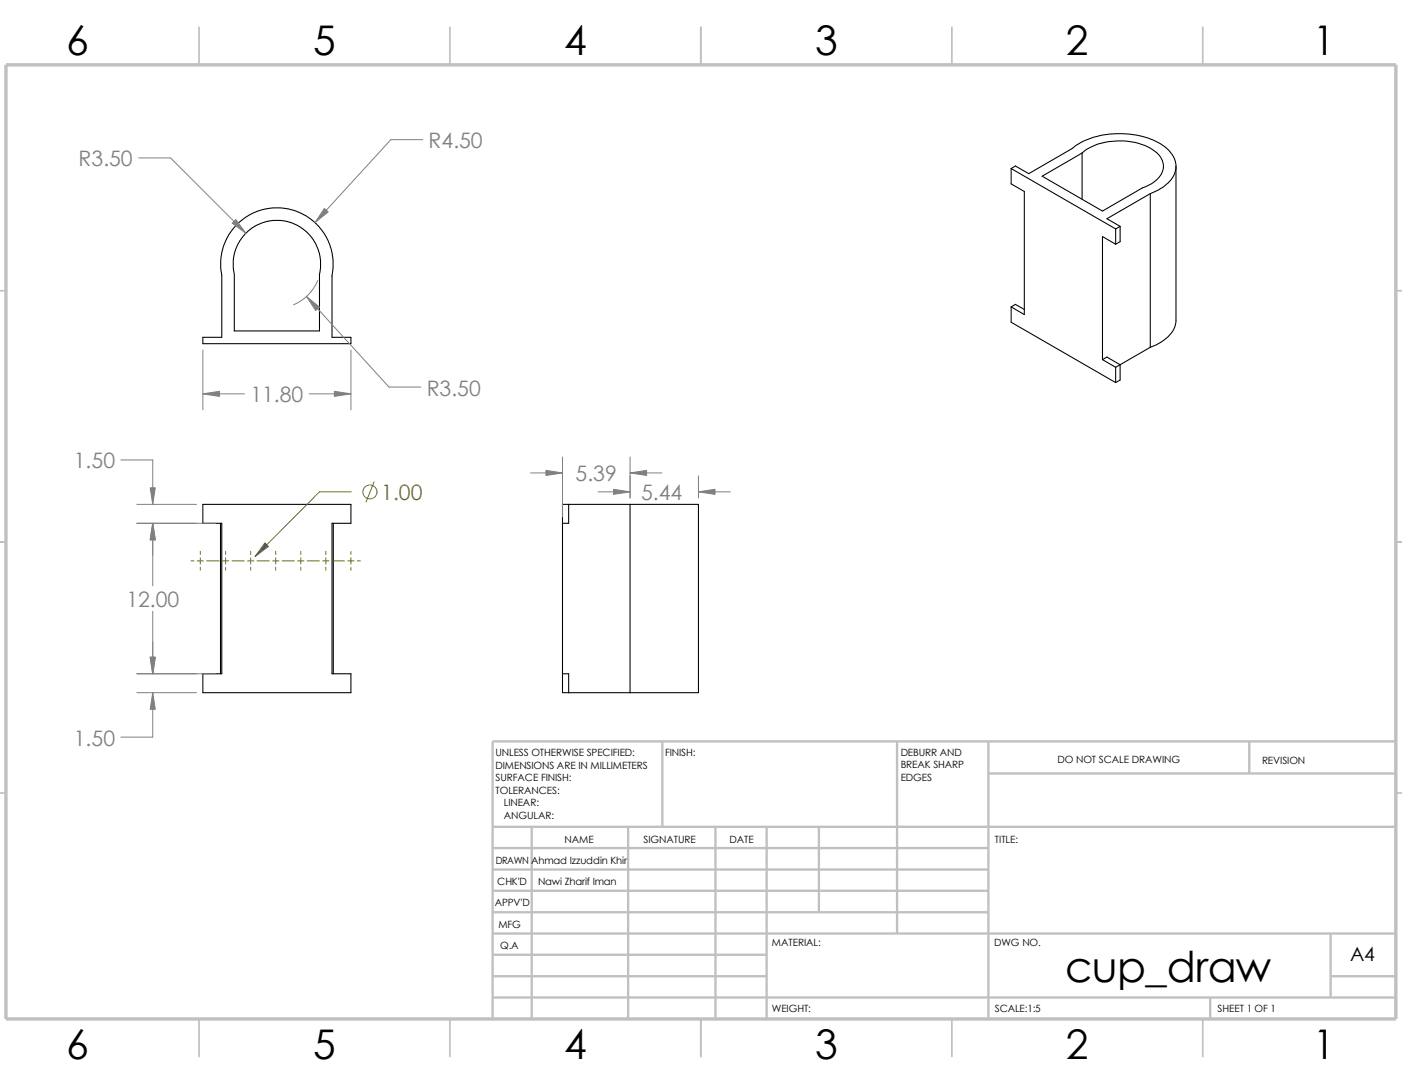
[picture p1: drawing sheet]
<svg xmlns="http://www.w3.org/2000/svg" width="279mm" height="216mm" viewBox="0 0 279 216" stroke-linecap="round" stroke-linejoin="round" font-family="sans-serif">
<g fill="none" stroke="#c0c0c0" stroke-width=".34">
<path d="M39.7 5.4v7.5M89.7 5.4v7.5M139.7 5.4v7.5M189.7 5.4v7.5M239.7 5.4v7.5M-.1 57.9h1.3M278.2 57.9h1.2M-.1 107.9h1.3M278.2 107.9h1.2M-.1 157.9h1.3M278.2 157.9h1.2M39.7 202.9v7.5"/>
<path d="M89.7 202.9v7.5M139.7 202.9v7.5M189.7 202.9v7.5M239.7 202.9v7.5"/>
</g>
<g fill="none" stroke="#c0c0c0" stroke-width=".47">
<path d="M132 147.7v17M178.8 147.7v38.2M197 154.1h81.2M197 147.7v55.2M249 147.7v6.4M278.2 147.7h-180v55.2M98.2 168.9h98.8M98.2 173.2h98.8M98.2 164.7h180M98.2 177.4h98.8M106 164.7v38.2M125.2 164.7v38.2"/>
<path d="M142.6 164.7v38.2M152.8 164.7v38.2M163.2 164.7v17M98.2 190.2h54.6M98.2 194.4h54.6M98.2 185.9h180M98.2 198.7h180M98.2 181.7h98.8M241.2 198.7v4.2M265.2 194.4h13M265.2 185.9v12.8"/>
</g>
<path d="M1.2 12.9h277v190h-277z" fill="none" stroke="#c0c0c0" stroke-width=".68" stroke-linecap="butt"/>
<g fill="none" stroke="#000" stroke-width=".21">
<path d="M201.5 33.6l.9-.5 2.6 1.5 8.7-5a14.8 14.8 0 0 1 10.7-2.9 12.2 12.2 0 0 1 9 3.9 4.2 4.2 0 0 1-.9 6.1l-1.7 1.2-1.6 .7M201.5 33.6l20.8 12M201.5 33.6v3l2.6 1.5v24.6l-2.6-1.6M207.7 35.1l7.9-4.6a12.1 12.1 0 0 1 9.5-2.3 9.1 9.1 0 0 1 6.2 3.1 3.6 3.6 0 0 1-1.5 5.1l-2.1 1-8 4.6zM215.6 30.5v9.2M229.2 38.6l-8.6 5 2.6 1.5M229.2 38.6v30.6M234.4 33.1v30.7a5.7 5.7 0 0 1-3.6 4.7l-1.6 .7M44.2 54.9l-.2-1.5v-1.6l.2-1.6 .5-1.5 1.1-2.3 1.4-1.7 1.2-1 1.4-.9 1.3-.7 1.8-.5 1.5-.2h1.6l1.5 .2 2.7 1 1.2 .7 2 1.7 1.6 2.2 1 2.5 .4 2.1v1.6l-.2 1.4v12.4h3.7v1.3h-29.5v-1.3h3.8v-12.3M46.7 54.7l-.2-1.3v-1.6l.4-2.1 .6-1.2 .6-1 .8-1 1.5-1.2 2-1 2-.4h1.6l1.3 .2 2.6 1.2 1.4 1 1.2 1.5 1 2 .3 1.4 .1 2.2-.2 1.2v11.3h-17v-11.2M222.3 45.6v3M222.3 48.6l-2.6-1.5v24.5"/>
<path d="M223.2 45.1l-.9 .5M223.2 45.1v3l-.9 .5M201.5 61.1v3.1l20.8 12M201.5 61.1l.9-.5 1.7 1M219.7 71.6l2.6 1.6M219.7 71.6l.9-.5 2.6 1.5M222.3 73.2v3M223.2 72.6v3.1l-.9 .5M223.2 72.6l-.9 .6M229.2 69.2l-6 3.4M40.4 100.5h29.5v3.7h-3.7v30h3.7v3.8h-29.5v-3.8h3.8v-30h-3.8zM43.9 104.2v30"/>
<path d="M66.4 104.2v30M113.3 100.5v3.7h-1.2M125.6 100.5h13.6v37.5h-13.6M125.6 100.5h-13.5v37.5h13.5M125.6 100.5v37.5M112.1 134.2h1.2v3.8"/>
</g>
<g fill="none" stroke="#808080" stroke-width=".2">
<path d="M27.6 31.5h6.4l15 14.9M84.2 27.8h-6.3l-15.1 16.5M61.1 59.1l16.4 18h6.4M63.3 55.9a8.9 8.9 0 0 1-4.8 4.8M40.4 78.4h8.3M40.4 69.7v11.9M61.6 78.4h8.3M69.9 69.7v11.9M24.1 91.6h6.3v8.9M105.7 94.2h6.4M112.1 91v12M119.2 98h6.4"/>
<path d="M125.6 91v8.2M125.6 94.2h6.3M139.2 94.8v4.4M139.2 98h6.3M27.3 100.5h11.9M27.3 104.2h15.6M30.4 104.2v12.5M27.3 134.2h15.6M27.3 138h11.9M30.4 121.8v12.4M30.4 138v8.8h-6.3"/>
</g>
<g fill="#808080" stroke="#808080" stroke-width=".2">
<path d="M122.3 97.5l3.3 .5-3.3 .5z"/>
<path d="M139.2 98l3.3-.5v1z"/>
<path d="M108.8 93.7l3.3 .5-3.3 .5z"/>
<path d="M125.6 94.2l3.3-.5v1z"/>
<path d="M29.9 97.2h1l-.5 3.3z"/>
<path d="M30.4 104.2l.5 3.3h-1z"/>
<path d="M29.9 130.9h1l-.5 3.3z"/>
<path d="M30.4 138l.5 3.3h-1z"/>
<path d="M64.6 41.5l.8 .7-2.6 2.1z"/>
<path d="M61.1 59.1l2.6 2.1-.8 .6z"/>
<path d="M66.6 77.9l3.3 .5-3.3 .6z"/>
<path d="M40.4 78.4l3.3-.5v1.1z"/>
<path d="M46.3 44.4l.7-.7 2 2.7z"/>
</g>
<g fill="none" stroke="#808000" stroke-width=".2">
<path d="M70 98h-6.3l-12.9 12.8M74.5 96l-1.6 4M38.1 111.7h.6M39.3 111.7h1.3M39.9 109.8v.6M39.9 111.1v1.3M39.9 113v.6M41.2 111.7h2.5M44.3 111.7h1.3M45 109.8v.6M45 111.1v1.3M45 113v.6"/>
<path d="M46.2 111.7h2.5M49.3 111.7h1.3M50 109.8v.6M50 111.1v1.3M50 113v.6M51.2 111.7h2.5M54.3 111.7h1.3M54.9 109.8v.6M54.9 111.1v1.3M54.9 113v.6M56.2 111.7h2.5M59.3 111.7h1.3"/>
<path d="M59.9 109.8v.6M59.9 111.1v1.3M59.9 113v.6M61.2 111.7h2.5M64.3 111.7h1.3M64.9 109.8v.6M64.9 111.1v1.3M64.9 113v.6M66.2 111.7h2.5M69.3 111.7h1.3M69.9 109.8v.6M69.9 111.1v1.3"/>
<path d="M69.9 113v.6M71.2 111.7h.6"/>
<circle cx="73.7" cy="98" r="1.4"/>
</g>
<path d="M52.8 108.1l.7 .7-2.7 2z" fill="#808000" stroke="#808000" stroke-width=".2"/>
<text font-size="8.5" x="212.3" y="195.7">cup_draw</text>
<g font-size="8.1">
<text x="13.2" y="10.9">6</text>
<text x="62.4" y="10.9">5</text>
<text x="112.4" y="10.9">4</text>
<text x="162.4" y="10.9">3</text>
<text x="212.4" y="10.9">2</text>
<text x="261.7" y="10.9">1</text>
<text x="13.2" y="210.9">6</text>
<text x="62.4" y="210.9">5</text>
<text x="112.4" y="210.9">4</text>
<text x="162.4" y="210.9">3</text>
<text x="212.4" y="210.9">2</text>
<text x="261.7" y="210.9">1</text>
</g>
<g font-size="4.2" fill="#808080">
<text x="85.4" y="29.5">R4.50</text>
<text x="15.7" y="33.1">R3.50</text>
<text x="49.9" y="80.1">11.80</text>
<text x="85" y="78.8">R3.50</text>
<text x="14.7" y="93.3">1.50</text>
<text x="114.7" y="95.9">5.39</text>
<text x="127.8" y="99.7">5.44</text>
<text x="25.2" y="120.9">12.00</text>
<text x="14.7" y="148.5">1.50</text>
</g>
<text font-size="4.2" fill="#808000" x="76" y="99.6">1.00</text>
<text font-size="3.9" x="269.1" y="191.5">A4</text>
<g font-size="2">
<text x="98.8" y="150.6">UNLESS OTHERWISE SPECIFIED:</text>
<text x="98.8" y="153.1">DIMENSIONS ARE IN MILLIMETERS</text>
<text x="98.8" y="155.6">SURFACE FINISH:</text>
<text x="132.5" y="150.6">FINISH:</text>
<text x="179.5" y="155.5">EDGES</text>
<text x="179.5" y="150.5">DEBURR AND</text>
<text x="179.5" y="153">BREAK SHARP</text>
<text x="210.8" y="151.9">DO NOT SCALE DRAWING</text>
<text x="251.5" y="152.1">REVISION</text>
<text x="98.8" y="158.1">TOLERANCES:</text>
<text x="100.4" y="160.6">LINEAR:</text>
<text x="100.4" y="163.1">ANGULAR:</text>
<text x="112.5" y="168">NAME</text>
<text x="128.2" y="167.9">SIGNATURE</text>
<text x="145.4" y="167.9">DATE</text>
<text x="198.3" y="167.9">TITLE:</text>
<text x="98.8" y="172.1">DRAWN Ahmad Izzuddin Khir</text>
<text x="99.1" y="176.3">CHK'D</text>
<text x="107.2" y="176.3">Nawi Zharif Iman</text>
<text x="98.6" y="180.4">APPV'D</text>
<text x="99.3" y="184.8">MFG</text>
<text x="99.7" y="189">Q.A</text>
<text x="153.8" y="188.5">MATERIAL:</text>
<text x="198.1" y="188.5">DWG NO.</text>
<text x="153.8" y="201.5">WEIGHT:</text>
<text x="198.2" y="201.6">SCALE:1:5</text>
<text x="242.7" y="201.6">SHEET 1 OF 1</text>
</g>
</svg>
